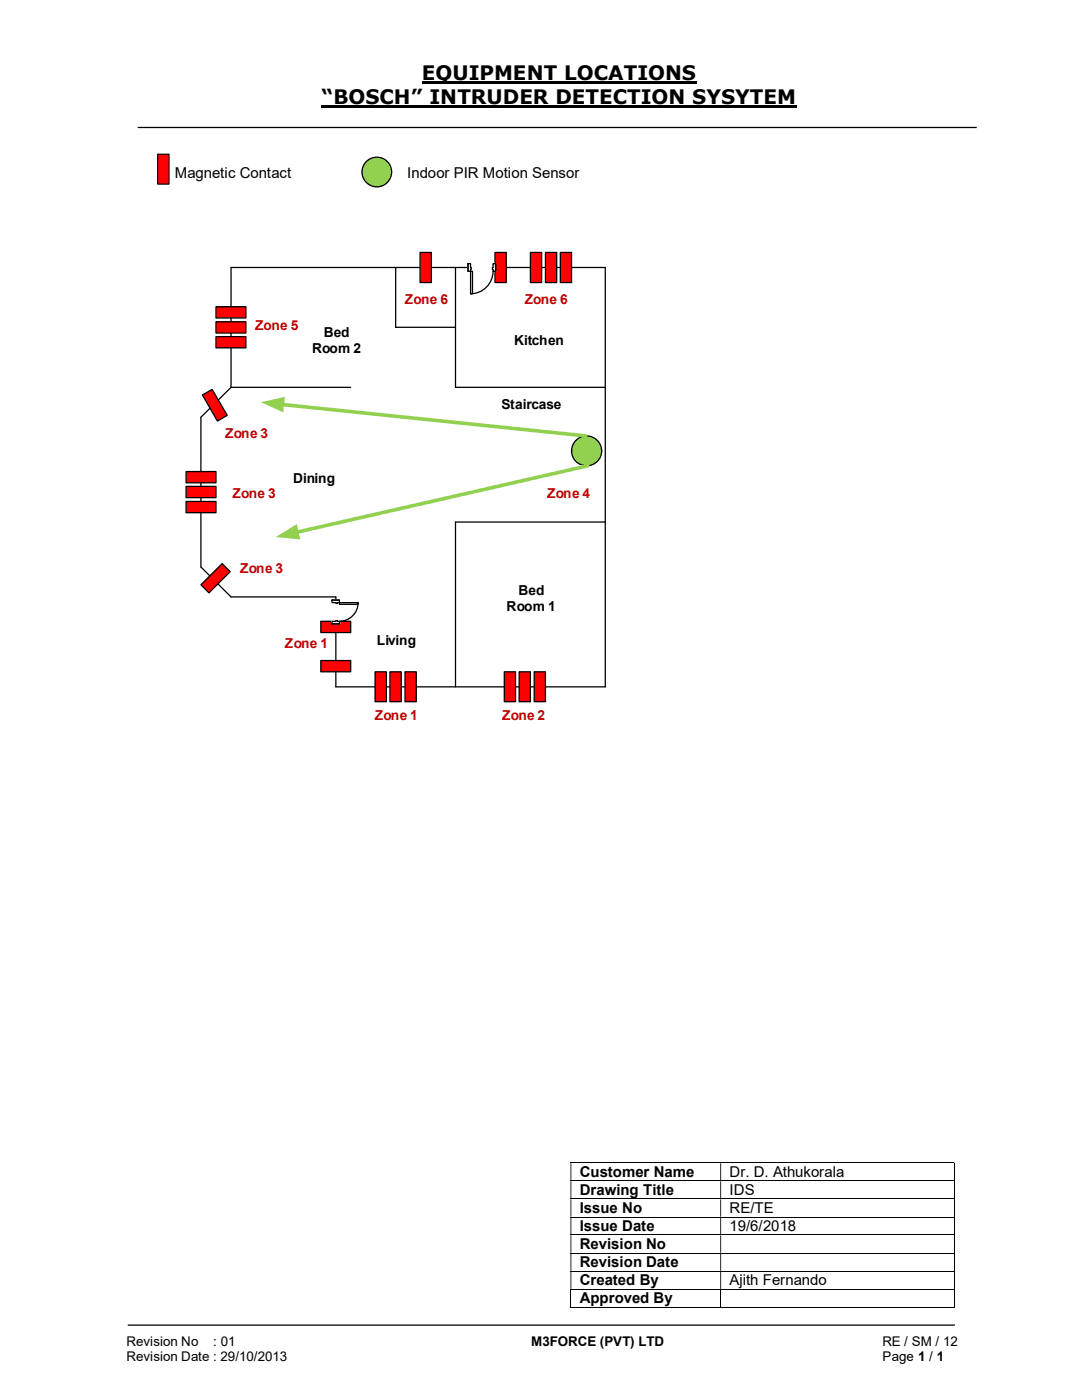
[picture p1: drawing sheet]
<svg xmlns="http://www.w3.org/2000/svg" width="216mm" height="279mm" viewBox="0 0 216 279" stroke-linecap="round" stroke-linejoin="round" font-family="sans-serif">
<path d="M84.2 16.4h54.8M64.2 21.3h94.8" fill="none" stroke="#000" stroke-width=".42"/>
<path d="M27.5 25.4h167.4M25.5 264.5h165" fill="none" stroke="#000" stroke-width=".25"/>
<path d="M31.5 30.8h2.2v5.9h-2.2z" fill-rule="evenodd" fill="#f00"/>
<path d="M31.5 30.8h2.2v5.9h-2.2z" fill="none" stroke="#000" stroke-width=".24"/>
<g fill="none" stroke="#000" stroke-width=".2">
<path d="M113.8 232.1h76.6M113.8 235.7h76.6M113.8 239.3h76.6M190.5 232.2v3.4M190.5 235.8v3.4M190.5 239.4v3.4M113.8 242.9h76.6M113.8 246.5h76.6M113.8 250.1h76.6M113.8 253.7h76.6M113.8 257.3h76.6M113.9 257.3v3.7"/>
<path d="M143.8 257.3v3.7M190.5 243v3.4M190.5 246.5v3.5M190.5 250.2v3.4M190.5 253.8v3.4M190.5 257.3v3.7M113.8 260.9h29.9M143.9 260.9h46.5"/>
</g>
<g fill="#000">
<path d="M190.4 232h.1v.2h-.1zM113.8 232.2h.2v3.4h-.2zM143.7 232.2h.2v3.4h-.2z" fill-rule="evenodd"/>
<path d="M190.4 235.6h.1v.2h-.1zM113.8 235.8h.2v3.4h-.2zM143.7 235.8h.2v3.4h-.2z" fill-rule="evenodd"/>
<path d="M190.4 239.2h.1v.2h-.1zM113.8 239.4h.2v3.4h-.2zM143.7 239.4h.2v3.4h-.2z" fill-rule="evenodd"/>
<path d="M190.4 242.8h.1v.2h-.1zM113.8 243h.2v3.4h-.2zM143.7 243h.2v3.4h-.2z" fill-rule="evenodd"/>
<path d="M190.4 246.4h.1v.1h-.1zM113.8 246.5h.2v3.5h-.2zM143.7 246.5h.2v3.5h-.2z" fill-rule="evenodd"/>
<path d="M190.4 250h.1v.2h-.1zM113.8 250.2h.2v3.4h-.2zM143.7 250.2h.2v3.4h-.2z" fill-rule="evenodd"/>
<path d="M190.4 253.6h.1v.2h-.1zM113.8 253.8h.2v3.4h-.2zM143.7 253.8h.2v3.4h-.2z" fill-rule="evenodd"/>
</g>
<path d="M190.4 257.2h.1v.1h-.1zM190.4 260.8h.1v.2h-.1z" fill="#000"/>
<path d="M79 53.4v11.9M90.9 53.4v23.9h29.9M46.1 77.3v-23.9h74.7v83.7h-53.8M40.1 83.3v29.9l6 5.9M120.8 104.2h-29.9v32.9" fill="none" stroke="#000" stroke-width=".25"/>
<path d="M83.8 50.4h2.3v6h-2.3z" fill="#f00"/>
<path d="M83.8 50.4h2.3v6h-2.3z" fill="none" stroke="#000" stroke-width=".25"/>
<path d="M98.8 50.4h2.2v6h-2.2z" fill="#f00"/>
<path d="M98.8 50.4h2.2v6h-2.2z" fill="none" stroke="#000" stroke-width=".25"/>
<path d="M111.8 50.4h2.2v6h-2.2z" fill="#f00"/>
<path d="M111.8 50.4h2.2v6h-2.2z" fill="none" stroke="#000" stroke-width=".25"/>
<path d="M108.8 50.4h2.3v6h-2.3z" fill="#f00"/>
<path d="M108.8 50.4h2.3v6h-2.3z" fill="none" stroke="#000" stroke-width=".25"/>
<path d="M105.8 50.4h2.3v6h-2.3z" fill="#f00"/>
<path d="M105.8 50.4h2.3v6h-2.3zM70 77.3h-23.9l-6 6M79 65.3h11.9M46.1 119.1h20.9v18" fill="none" stroke="#000" stroke-width=".25"/>
<path d="M93.4 52.6h5.5v1.6h-5.5z" fill="#fff"/>
<path d="M93.4 52.6h5.5v1.6h-5.5z" fill="none" stroke="#fff" stroke-width=".25"/>
<path d="M93.4 52.6v1.5h.5v-1.5zM98.4 52.6h.5v1.5h-.5z" fill-rule="evenodd" fill="#fff"/>
<path d="M93.9 53.4v-.8h-.5v1.5h.5v-.3M98.4 53.4v-.8h.5v1.5h-.5v-.3" fill="none" stroke="#000" stroke-width=".25"/>
<path d="M93.9 53.4v.4h.1v-.4zM98.3 53.4h.1v.4h-.1z" fill-rule="evenodd" fill="#fff"/>
<path d="M93.4 52.6v1.5M93.9 53.4h.1v.4h-.1M98.4 54.1a4.5 4.5 0 0 1-4.5 4.5M98.4 53.4h-.1v.4h.1M98.9 52.6v1.5" fill="none" stroke="#000" stroke-width=".25"/>
<path d="M93.9 54.1h.4v4.5h-.4z" fill-rule="evenodd" fill="#fff"/>
<path d="M93.9 54.1h.4v4.5h-.4z" fill="none" stroke="#000" stroke-width=".25"/>
<path d="M43.1 61.2h6v2.3h-6z" fill-rule="evenodd" fill="#f00"/>
<path d="M43.1 61.2h6v2.3h-6z" fill="none" stroke="#000" stroke-width=".25"/>
<path d="M43.1 64.2h6v2.3h-6z" fill-rule="evenodd" fill="#f00"/>
<path d="M43.1 64.2h6v2.3h-6z" fill="none" stroke="#000" stroke-width=".25"/>
<path d="M43.1 67.2h6v2.2h-6z" fill-rule="evenodd" fill="#f00"/>
<path d="M43.1 67.2h6v2.2h-6z" fill="none" stroke="#000" stroke-width=".25"/>
<path d="M37.1 94.1h6v2.3h-6z" fill-rule="evenodd" fill="#f00"/>
<path d="M37.1 94.1h6v2.3h-6z" fill="none" stroke="#000" stroke-width=".25"/>
<path d="M37.1 97.1h6v2.2h-6z" fill-rule="evenodd" fill="#f00"/>
<path d="M37.1 97.1h6v2.2h-6z" fill="none" stroke="#000" stroke-width=".25"/>
<path d="M37.1 100.1h6v2.2h-6z" fill-rule="evenodd" fill="#f00"/>
<path d="M37.1 100.1h6v2.2h-6z" fill="none" stroke="#000" stroke-width=".25"/>
<path d="M106.6 134.1h2.2v5.9h-2.2z" fill="#f00"/>
<path d="M106.6 134.1h2.2v5.9h-2.2z" fill="none" stroke="#000" stroke-width=".25"/>
<path d="M103.6 134.1h2.2v5.9h-2.2z" fill="#f00"/>
<path d="M103.6 134.1h2.2v5.9h-2.2z" fill="none" stroke="#000" stroke-width=".25"/>
<path d="M100.6 134.1h2.3v5.9h-2.3z" fill="#f00"/>
<path d="M100.6 134.1h2.3v5.9h-2.3z" fill="none" stroke="#000" stroke-width=".25"/>
<circle cx="117.1" cy="90" r="3" fill="#92d050"/>
<circle cx="117.1" cy="90" r="3" fill="none" stroke="#000" stroke-width=".25"/>
<path d="M40.4 78.8l1.9-1.1 3 5.2-1.9 1.1z" fill-rule="evenodd" fill="#f00"/>
<path d="M40.4 78.8l1.9-1.1 3 5.2-1.9 1.1z" fill="none" stroke="#000" stroke-width=".25"/>
<path d="M44.3 112.5l1.6 1.6-4.2 4.2-1.6-1.6z" fill-rule="evenodd" fill="#f00"/>
<path d="M44.3 112.5l1.6 1.6-4.2 4.2-1.6-1.6z" fill="none" stroke="#000" stroke-width=".25"/>
<path d="M64 124h6v2.2h-6z" fill-rule="evenodd" fill="#f00"/>
<path d="M64 124h6v2.2h-6z" fill="none" stroke="#000" stroke-width=".25"/>
<path d="M64 131.8h6v2.3h-6z" fill-rule="evenodd" fill="#f00"/>
<path d="M64 131.8h6v2.3h-6z" fill="none" stroke="#000" stroke-width=".25"/>
<path d="M80.8 134.1h2.3v5.9h-2.3z" fill="#f00"/>
<path d="M80.8 134.1h2.3v5.9h-2.3z" fill="none" stroke="#000" stroke-width=".25"/>
<path d="M77.8 134.1h2.3v5.9h-2.3z" fill="#f00"/>
<path d="M77.8 134.1h2.3v5.9h-2.3z" fill="none" stroke="#000" stroke-width=".25"/>
<path d="M74.8 134.1h2.3v5.9h-2.3z" fill="#f00"/>
<path d="M74.8 134.1h2.3v5.9h-2.3z" fill="none" stroke="#000" stroke-width=".25"/>
<path d="M66.2 119.8h1.6v4.7h-1.6z" fill-rule="evenodd" fill="#fff"/>
<path d="M66.2 119.8h1.6v4.7h-1.6z" fill="none" stroke="#fff" stroke-width=".25"/>
<path d="M66.3 119.8h1.4v.5h-1.4zM66.3 124v.5h1.4v-.5z" fill-rule="evenodd" fill="#fff"/>
<path d="M67 120.3h-.7v-.5h1.4v.5h-.3M67 124h-.7v.5h1.4v-.5h-.3" fill="none" stroke="#000" stroke-width=".25"/>
<path d="M67 120.3h.4v.1h-.4zM67 123.9v.1h.4v-.1z" fill-rule="evenodd" fill="#fff"/>
<path d="M66.3 119.8h1.4M66.3 124.5h1.4M67 120.3v.1h.4v-.1M67 124v-.1h.4v.1M71.5 120.3a3.7 3.7 0 0 1-3.8 3.7" fill="none" stroke="#000" stroke-width=".25"/>
<path d="M67.7 120.3h3.8v.3h-3.8z" fill="#fff"/>
<path d="M67.7 120.3h3.8v.3h-3.8z" fill="none" stroke="#000" stroke-width=".25"/>
<path d="M56.3 80.7l60.6 6.3" fill="none" stroke="#92d050" stroke-width=".72"/>
<path d="M52.1 80.3l4.8-1.1-.4 3.1z" fill="#92d050"/>
<path d="M117.3 93l-58.1 13.2" fill="none" stroke="#92d050" stroke-width=".72"/>
<g fill="#92d050">
<path d="M55 107.2l4.2-2.6 .7 3.1z"/>
<circle cx="75.2" cy="34.3" r="2.96"/>
</g>
<circle cx="75.2" cy="34.3" r="2.96" fill="none" stroke="#000" stroke-width=".25"/>
<g font-size="4">
<text x="84.2" y="16">EQUIPMENT LOCATIONS</text>
<text x="64.2" y="20.8">“BOSCH” INTRUDER DETECTION SYSYTEM</text>
</g>
<g font-size="3">
<text x="34.9" y="35.5">Magnetic Contact</text>
<text x="81.2" y="35.5">Indoor PIR Motion Sensor</text>
<text x="115.7" y="234.9">Customer Name</text>
<text x="115.7" y="238.5">Drawing Title</text>
<text x="145.6" y="234.9">Dr. D. Athukorala</text>
<text x="145.6" y="238.5">IDS</text>
<text x="115.7" y="242.1">Issue No</text>
<text x="115.7" y="245.7">Issue Date</text>
<text x="145.6" y="242.1">RE/TE</text>
<text x="145.6" y="245.7">19/6/2018</text>
<text x="115.7" y="249.3">Revision No</text>
<text x="115.7" y="252.9">Revision Date</text>
<text x="115.7" y="256.5">Created By</text>
<text x="145.6" y="256.5">Ajith Fernando</text>
<text x="115.7" y="260.1">Approved By</text>
</g>
<g font-size="2.7" fill="#c00000">
<text x="50.9" y="66">Zone 5</text>
<text x="80.8" y="60.6">Zone 6</text>
<text x="104.7" y="60.6">Zone 6</text>
<text x="44.9" y="87.5">Zone 3</text>
<text x="46.4" y="99.5">Zone 3</text>
<text x="109.2" y="99.5">Zone 4</text>
<text x="47.9" y="114.4">Zone 3</text>
<text x="56.9" y="129.4">Zone 1</text>
<text x="74.8" y="143.6">Zone 1</text>
<text x="100.2" y="143.6">Zone 2</text>
</g>
<g font-size="2.7">
<text x="62.3" y="70.5">Room 2</text>
<text x="64.6" y="67.4">Bed</text>
<text x="102.6" y="68.9">Kitchen</text>
<text x="100.1" y="81.5">Staircase</text>
<text x="58.5" y="96.5">Dining</text>
<text x="103.5" y="118.8">Bed</text>
<text x="101.1" y="122">Room 1</text>
<text x="75.2" y="128.7">Living</text>
<text x="25.2" y="268.7">Revision No</text>
<text x="42.6" y="268.7">: 01</text>
<text x="106" y="268.7">M3FORCE (PVT) LTD</text>
<text x="176.1" y="268.7">RE / SM / 12</text>
<text x="25.2" y="271.7">Revision Date : 29/10/2013</text>
<text x="176.1" y="271.7">Page 1 / 1</text>
</g>
</svg>
